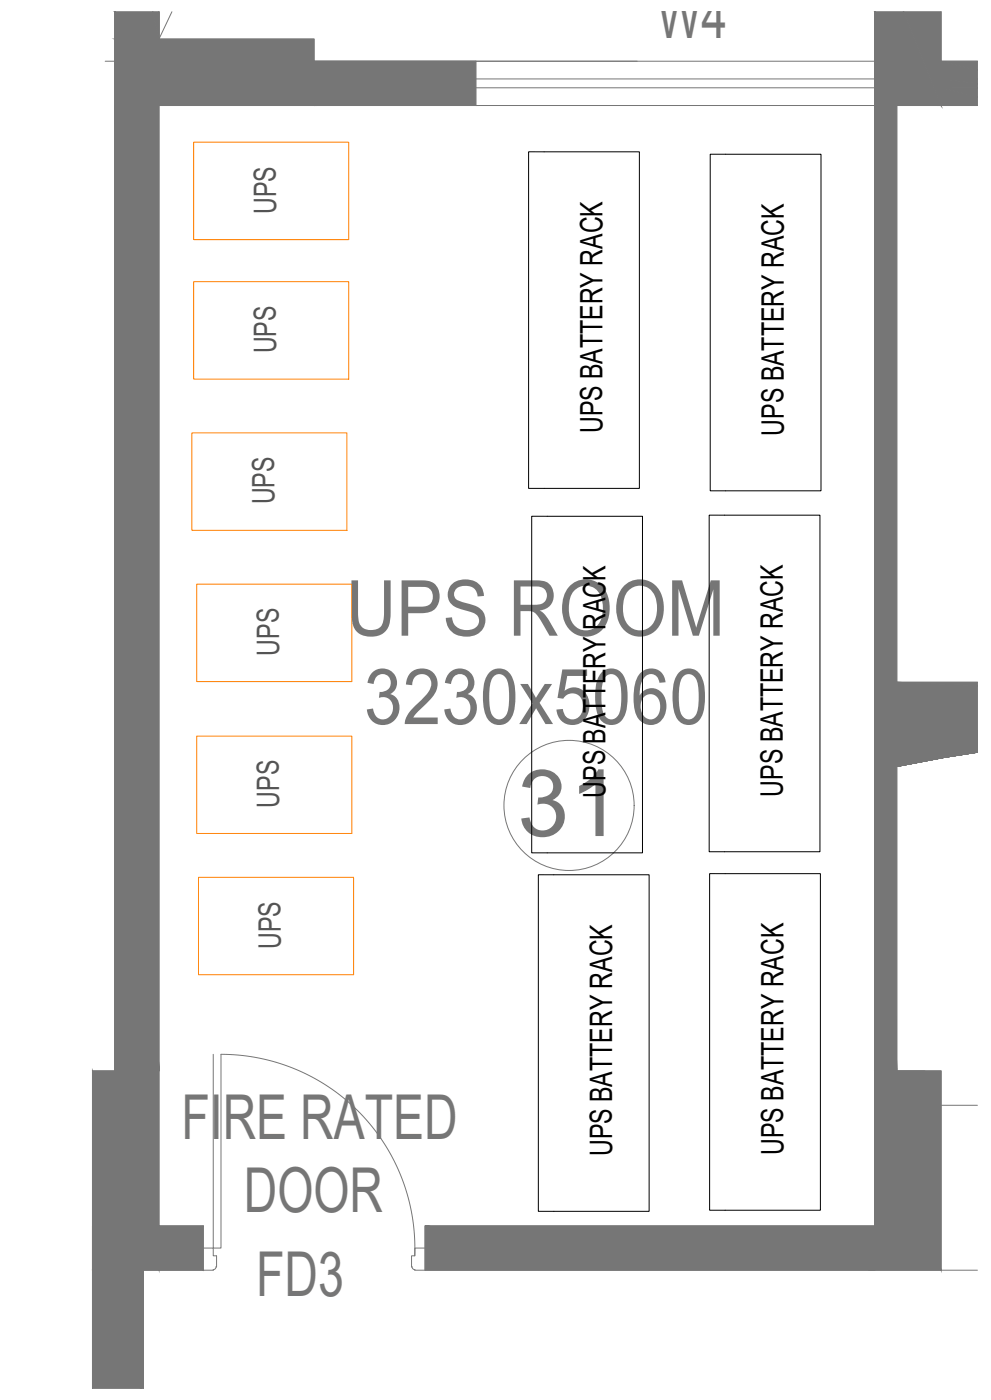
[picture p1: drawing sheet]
<svg xmlns="http://www.w3.org/2000/svg" width="841mm" height="1189mm" viewBox="0 0 841 1189" stroke-linecap="round" stroke-linejoin="round" font-family="sans-serif">
<!-- layer: 0 -->
<g fill="#767676" stroke="#767676" stroke-width=".85">
<path d="M799 52h30v8z"/>
<path d="M799 67h30v4z"/>
<path d="M799 75h30v7z"/>
<path d="M761 579h68v3z"/>
<path d="M97 90l38 819v-819zM97 90l38 819h-38z"/>
<path d="M267 52l137 38v-38zM267 52l137 38h-137z"/>
<path d="M78 1079l41 100h-41zM78 1079l41 100 3-100zM122 1079v100h-3z"/>
<path d="M799 67h30v-7zM799 52l30 8-30 7z"/>
<path d="M799 75h30v-4zM799 67l30 4-30 4z"/>
<path d="M799 90h30v-8zM799 75l30 7-30 8z"/>
<path d="M361 1041l381 38v-38zM361 1041l381 38h-381z"/>
<path d="M135 1041l38 38v-38zM135 1041l38 38h-38z"/>
<path d="M761 620h68v-38zM761 579l68 3-68 38z"/>
</g>
<g fill="none" stroke="#767676" stroke-width=".85">
<path d="M97 10v23h38l11-23M135 10v23v-23M742 10v899M799 10v80h-395v-38h338M97 33h170v57h-170zM89 52h452M829 52h-30v38h30M404 67h338M404 75h338M97 90v819M135 90v819M267 90h137"/>
<path d="M761 90v819M181 895v165h7v-165a165 165 0 0 1 164 171M78 909h57v170h-57zM742 909h57v170h-57zM78 1041v138M173 1060h8v6h3v10l-1 1-2 2h-8M361 1060h-9v6h-3v10l1 1 2 2h9M122 1079v100"/>
<circle cx="483" cy="684" r="55"/>
</g>
<!-- layer: HS -->
<g fill="#767676" stroke="#767676" stroke-width=".85">
<path d="M130 10h5v23z"/>
<path d="M97 10v23h38zM97 10h33l5 23z"/>
</g>
<!-- layer: ELE-MIRROR LIGHT -->
<g fill="none" stroke="#767676" stroke-width=".85">
<path d="M829 579h-68v41h68M761 620h.1M761 620v1M762 620l-1 1M762 620l-1 2M763 620l-2 2M763 620l-2 3M764 620l-3 3M764 620l-3 4M765 620l-4 4M765 620l-4 5M766 620l-5 5"/>
<path d="M766 620l-5 6M767 620l-6 6M767 620l-6 7M768 620l-7 7M768 620l-7 8M769 620l-8 8M769 620l-8 9M770 620l-9 9M770 620l-9 10M771 620l-10 10M771 620l-10 11M772 620l-11 11"/>
<path d="M772 620l-11 12M773 620l-12 12M773 620l-12 13M774 620l-13 13M774 620l-13 14M775 620l-14 14M775 620l-14 15M776 620l-15 15M776 620l-15 16M777 620l-16 16M777 620l-16 17M778 620l-17 17"/>
<path d="M778 620l-17 18M779 620l-18 18M779 620l-18 19M780 620l-19 19M780 620l-19 20M781 620l-20 20M781 620l-20 21M782 620l-21 21M782 620l-21 22M783 620l-22 22M783 620l-22 23M784 620l-23 23"/>
<path d="M784 620l-23 24M785 620l-24 24M785 620l-24 25M786 620l-25 25M786 620l-25 26M787 620l-26 26M787 620l-26 27M788 620l-27 27M788 620l-27 28M789 620l-28 28M789 620l-28 29M790 620l-29 29"/>
<path d="M790 620l-29 30M791 620l-30 30M791 620l-30 31M792 620l-31 31M792 620l-30 31M793 620l-31 31M793 620l-30 31M794 620l-31 30M794 620l-30 30M795 620l-30 30M796 620l-30 30M797 620l-30 30"/>
<path d="M797 620l-29 30M798 620l-30 30M798 620l-29 29M799 620l-30 29M799 620l-29 29M800 620l-29 29M800 620l-28 29M801 620l-29 29M801 620l-28 29M802 620l-29 29M802 620l-28 29M802 620l-28 28"/>
<path d="M803 620l-29 28M803 620l-28 28M804 620l-28 28M804 620l-27 28M805 620l-28 28M805 620l-27 28M806 620l-28 28M806 620l-27 28M806 620l-27 27M807 620l-28 27M807 620l-27 27M808 620l-27 27"/>
<path d="M809 620l-27 27M809 620l-26 27M810 620l-27 27M810 620l-26 27M811 620l-27 26M811 620l-26 26M812 620l-27 26M812 620l-26 26M812 620l-25 26M813 620l-26 26M813 620l-25 26M814 620l-26 26"/>
<path d="M814 620l-25 26M815 620l-26 26M815 620l-26 25M815 620l-25 25M816 620l-25 25M817 620l-25 25M818 620l-25 25M818 620l-24 25M819 620l-25 25M819 620l-24 24M820 620l-25 24M820 620l-24 24"/>
<path d="M821 620l-24 24M821 620l-23 24M822 620l-24 24M822 620l-23 24M823 620l-24 24M823 620l-23 24M823 620l-23 23M824 620l-24 23M824 620l-23 23M825 620l-23 23M826 620l-23 23M827 620l-23 23"/>
<path d="M827 620l-22 23M828 620l-23 23M828 620l-22 23M828 620l-22 22M829 620l-23 22M829 620l-22 22M829 620h-68v31l40-8 28-4M829 620l-21 22M829 621l-21 21M829 621l-20 21M829 622l-20 20M829 622l-19 20"/>
<path d="M829 623l-19 19M829 623l-18 19M829 624l-17 18M829 624l-17 17M829 625l-16 16M829 626l-15 15M829 626l-14 15M829 627l-14 14M829 627l-13 14M829 628l-13 13M829 628l-12 13M829 629l-12 12"/>
<path d="M829 629l-11 12M829 630l-10 10M829 631l-9 9M829 631l-8 9M829 632l-8 8M829 632l-7 8M829 633l-7 7M829 633l-6 7M829 634l-6 6M829 634l-5 6M829 635l-5 5M829 635l-4 5"/>
<path d="M829 635l-4 4M829 635l-3 4M829 636l-3 3M829 636l-2 3M829 637l-2 2M829 637l-1 2M829 638l-1 1M829 638v1M829 639h.1M742 909h43M135 1041h38v38h-38zM361 1041h381v38h-381z"/>
</g>
<path d="M742 90l19 819v-819zM742 90l19 819h-19z" fill="#767676" stroke="#767676" stroke-width=".85"/>
<!-- layer: 0.0 -->
<path d="M799 939h30M799 1079h30" fill="none" stroke="#767676" stroke-width=".85"/>
<!-- layer: HATCH -->
<g fill="#767676" stroke="#767676" stroke-width=".85">
<path d="M767 10h32v80z"/>
<path d="M742 10v80h57zM742 10h25l32 80z"/>
<path d="M97 33l170 57v-57zM97 33l170 57h-170z"/>
<path d="M742 909l57 170v-170zM742 909l57 170h-57z"/>
<path d="M78 909l57 170v-170zM78 909l57 170h-57z"/>
</g>
<!-- layer: furniture -->
<path d="M449 129h94v286h-94zM603 131h94v286h-94zM451 438h94v286h-94zM602 437h94v286h-94zM457 743h94v286h-94zM602 742h94v286h-94z" fill="none" stroke="#000" stroke-width=".85"/>
<path d="M164 121h132v82h-132zM164 239h132v83h-132zM163 368h131v82h-131zM167 496h132v83h-132zM167 625h132v83h-132zM168 745h132v83h-132z" fill="none" stroke="#ff7f00" stroke-width=".85"/>
<text font-size="78.8" fill="#767676" x="439" y="710">31</text>
<g font-size="65.7" fill="#767676">
<text x="294" y="540">UPS ROOM</text>
<text x="309" y="615">3230x5060</text>
</g>
<g font-size="52.5" fill="#767676">
<text x="558" y="32">W4</text>
<text x="154" y="967">FIRE RATED</text>
<text x="207" y="1029">DOOR</text>
<text x="217" y="1100">FD3</text>
</g>
<g font-size="26.3" fill="#545454">
<text x="234" y="182" transform="rotate(-90 234 182)">UPS</text>
<text x="234" y="300" transform="rotate(-90 234 300)">UPS</text>
<text x="233" y="428" transform="rotate(-90 233 428)">UPS</text>
<text x="237" y="557" transform="rotate(-90 237 557)">UPS</text>
<text x="237" y="686" transform="rotate(-90 237 686)">UPS</text>
<text x="238" y="806" transform="rotate(-90 238 806)">UPS</text>
</g>
<g font-size="26.3">
<text x="511" y="368" transform="rotate(-90 511 368)">UPS BATTERY RACK</text>
<text x="665" y="370" transform="rotate(-90 665 370)">UPS BATTERY RACK</text>
<text x="514" y="677" transform="rotate(-90 514 677)">UPS BATTERY RACK</text>
<text x="664" y="676" transform="rotate(-90 664 676)">UPS BATTERY RACK</text>
<text x="519" y="982" transform="rotate(-90 519 982)">UPS BATTERY RACK</text>
<text x="665" y="981" transform="rotate(-90 665 981)">UPS BATTERY RACK</text>
</g>
</svg>
